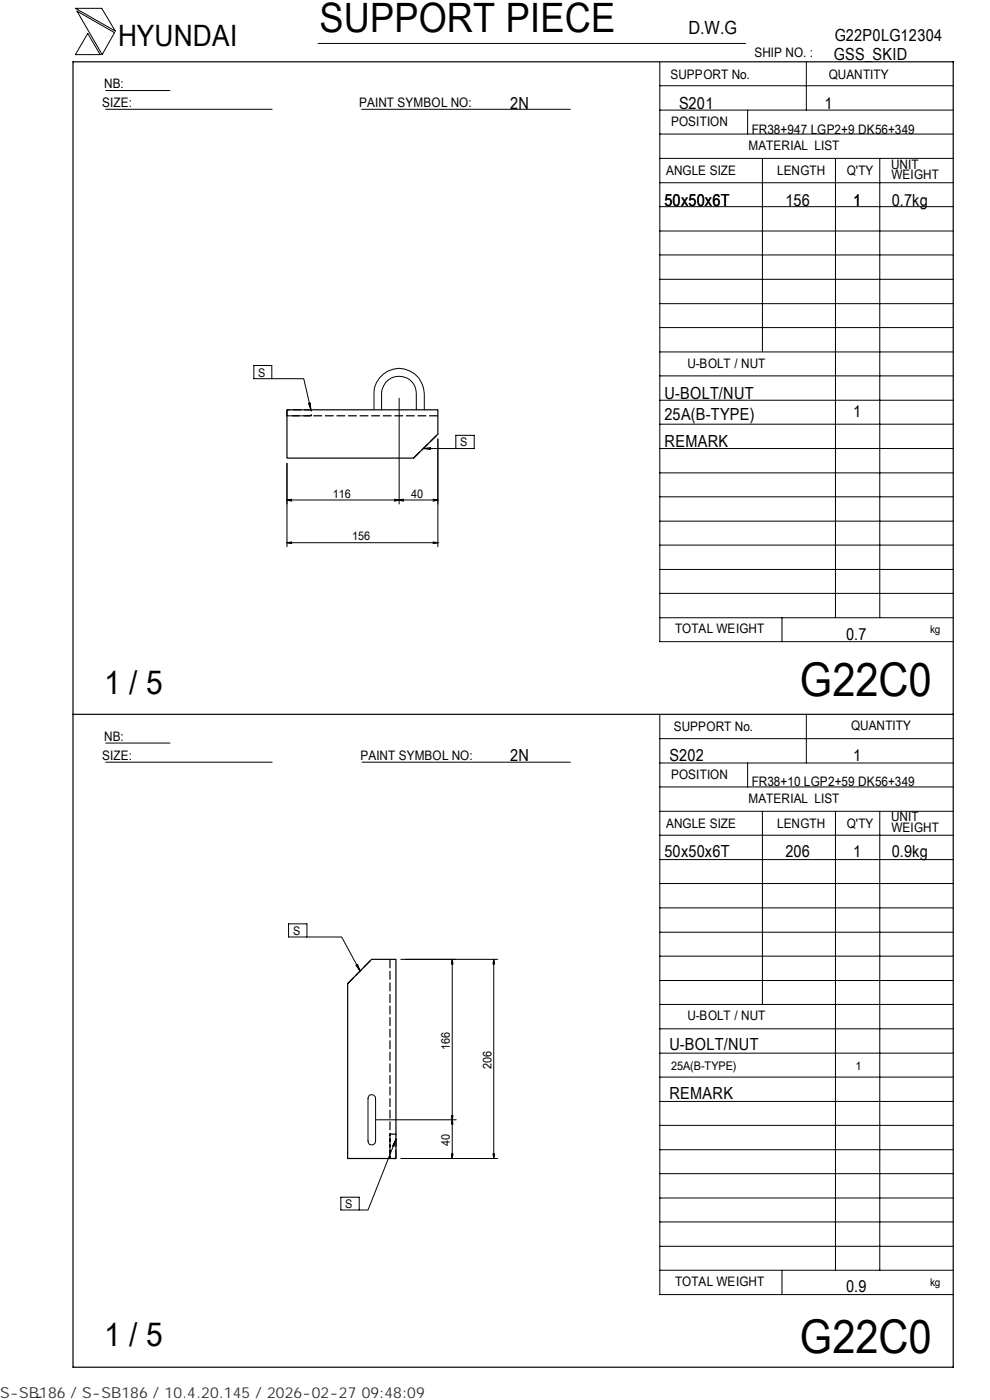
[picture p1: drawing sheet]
<svg xmlns="http://www.w3.org/2000/svg" width="210mm" height="297mm" viewBox="0 0 210 297" stroke-linecap="round" stroke-linejoin="round" font-family="sans-serif">
<path d="M15.5 13.1h186.7v277h-186.7zM60.9 86.9h32v5.2l-5.2 5.1h-26.8zM15.5 151.5h186.7M78.8 203.5h5.2v42.3h-10.3v-37.1z" fill="none" stroke="#000" stroke-width=".25"/>
<path d="M60.9 86.9v1.3h5.1v-1.3h-5.1M87.7 97.2l5.2-5.1M92.9 88.2h-32M73.7 208.7l5.1-5.2M82.7 203.5v42.3M84 245.8v-5.2h-1.3v5.2h1.3" fill="none" stroke="#000" stroke-width=".25" stroke-dasharray="1.9 .6" stroke-linecap="butt"/>
<g fill="none" stroke="#000" stroke-width=".21">
<path d="M16 1.8h5.6l2.9 4.8zM16.3 2.4l8 4.5-2.6 4.7zM18.6 7.1l2.6 4.5h-5.2zM22.4 19.2h13.7M67.5 9.2h90.6M139.9 18.2h62.3M139.9 13.2v122.9h62.3M171 13.1v10.3M22.4 23.2h35.3M76.7 23.2h44.3M139.9 38.8h62.3M139.9 33.6h62.3"/>
<path d="M139.9 28.4h62.3M139.9 23.4h62.3M158.6 23.4v5M161.7 33.6v41M177.2 33.7v97.4M186.6 33.7v97.4M139.9 59.3h62.3M139.9 54.1h62.3M139.9 49h62.3M139.9 43.8h62.3M53.8 77.5h3.8v2.8h-3.8zM139.9 79.7h62.3"/>
<path d="M139.9 74.7h62.3M139.9 69.5h62.3M139.9 64.4h62.3M57.6 80.3h6.8l1.5 6.6M60.9 98.3v17.7M65.4 85.6l.4-.1 .1 1.4zM65.6 86h.3M79.3 86.9v-3.4a5.3 5.3 0 0 1 5.4-5.4 5.3 5.3 0 0 1 5.3 5.4v3.4M80.9 86.9v-3.4a3.7 3.7 0 0 1 3.7-3.7 3.7 3.7 0 0 1 3.7 3.7v3.4M84.7 84.5v22.4M89.8 95.2h10.8v-2.8h-3.9v2.8M89.8 95.2l1.5-.2v.3z"/>
<path d="M90.8 95.1v.1M92.9 93.1v22.9M139.9 95.2h62.3M139.9 90h62.3M139.9 84.9h62.3M60.9 106.1l1 .2M60.9 115.1l1 .2M60.9 115.1h32M61.9 105.9l-1 .2M61.9 115l-1 .1M83.6 105.9l1.1 .2M84.7 106.1l.9 .2"/>
<path d="M84.7 106.1l-1.1 .2M85.6 105.9l-.9 .2M91.9 105.9l1 .2M91.9 115l1 .1M92.9 106.1h-32M92.9 106.1l-1 .2M92.9 115.1l-1 .2M139.9 100.3h62.3M139.9 115.6h62.3M139.9 110.6h62.3M139.9 105.4h62.3M139.9 131.1h62.3"/>
<path d="M139.9 125.9h62.3M139.9 120.8h62.3M165.9 131.1v5M22.4 157.6h13.7M139.9 151.7v122.9h62.3M139.9 156.7h62.3M171 151.5v10.4M22.4 161.7h35.3M76.8 161.7h44.2M139.9 177.2h62.3M139.9 172.1h62.3M139.9 167h62.3"/>
<path d="M139.9 161.9h62.3M158.6 161.9v5.1M161.7 172.1v41M177.2 172.2v97.3M186.6 172.2v97.3M61.2 196h3.9v2.8h-3.9zM65.1 198.8h7.4l3.9 7.2M139.9 182.4h62.3M139.9 197.8h62.3M139.9 192.6h62.3M139.9 187.4h62.3M75.5 204.8l.4-.2 .5 1.4z"/>
<path d="M76 205.1l-.1 .1M85 203.5h20.6M95.9 203.5l-.2 1M95.9 203.5l.2 1M95.9 203.5v42.3M104.7 203.5l-.1 1M104.7 203.5l.2 1M104.7 203.5v42.3M139.9 218.3h62.3M139.9 213.1h62.3M139.9 208h62.3M139.9 202.9h62.3"/>
<path d="M78.4 232.3a.85 .85 0 0 1 1.3 .8v9a.81 .81 0 0 1-.8 .8 .81 .81 0 0 1-.8-.8v-9zM79.8 237.6h17M95.7 236.6l.4 1.9M96.1 236.6l-.4 1.9M139.9 238.7h62.3M139.9 233.7h62.3M139.9 228.5h62.3M139.9 223.4h62.3M72.3 254h3.9v2.7h-3.9zM83.5 242.6l.2 .1M84 241.7l-5.9 15h-1.9M84 241.7l-.4 1.5-.3-.1z"/>
<path d="M85 245.8h20.6M95.7 244.8l.2 1M96.1 244.8l-.2 1M104.6 244.8l.1 1M104.9 244.8l-.2 1M139.9 259.2h62.3M139.9 254.2h62.3M139.9 249h62.3M139.9 243.9h62.3M139.9 269.5h62.3M139.9 264.4h62.3M165.9 269.5v5.1"/>
<path d="M8.8 296.4l-1 .1"/>
</g>
<g font-size="9.9">
<text x="169.7" y="147.6">G22C0</text>
<text x="169.7" y="286.9">G22C0</text>
</g>
<text font-size="8.6" x="67.7" y="6.9">SUPPORT PIECE</text>
<g font-size="7">
<text x="22.1" y="147.2">1 / 5</text>
<text x="22.1" y="285.6">1 / 5</text>
</g>
<text font-size="6.3" x="25.1" y="9.8">HYUNDAI</text>
<text font-size="3.9" x="146" y="7.3">D.W.G</text>
<g font-size="3.5">
<text x="177" y="8.7">G22P0LG12304</text>
<text x="176.9" y="12.8">GSS_SKID</text>
<text x="108.2" y="23.1">2N</text>
<text x="144" y="23.1">S201</text>
<text x="174.8" y="23.1">1</text>
<text x="141" y="43.6">50x50x6T</text>
<text x="166.6" y="43.6">156</text>
<text x="180.9" y="43.6">1</text>
<text x="189.1" y="43.6">0.7kg</text>
<text x="141" y="89.2">25A(B-TYPE)</text>
<text x="141" y="84.6">U-BOLT/NUT</text>
<text x="180.9" y="88.6">1</text>
<text x="141" y="94.8">REMARK</text>
<text x="179.5" y="135.8">0.7</text>
<text x="108.2" y="161.4">2N</text>
<text x="142" y="161.4">S202</text>
<text x="180.9" y="161.4">1</text>
<text x="141" y="181.9">50x50x6T</text>
<text x="166.6" y="181.9">206</text>
<text x="180.9" y="181.9">1</text>
<text x="189.1" y="181.9">0.9kg</text>
<text x="142" y="222.8">U-BOLT/NUT</text>
<text x="142" y="233.1">REMARK</text>
<text x="179.5" y="274.1">0.9</text>
</g>
<text font-size="3.2" fill="#323232" x="0" y="296.6">S-SB186 / S-SB186 / 10.4.20.145 / 2026-02-27 09:48:09</text>
<g font-size="2.8">
<text x="142.2" y="16.8">SUPPORT No.</text>
<text x="160" y="12.2">SHIP NO. :</text>
<text x="175.8" y="16.7">QUANTITY</text>
<text x="21.7" y="22.8">SIZE:</text>
<text x="22.1" y="18.7">NB:</text>
<text x="76.2" y="22.8">PAINT SYMBOL NO:</text>
<text x="142.3" y="26.8">POSITION</text>
<text x="159.4" y="28.4">FR38+947 LGP2+9 DK56+349</text>
<text x="158.7" y="31.7">MATERIAL LIST</text>
<text x="189" y="35.8">UNIT</text>
<text x="141.3" y="37.2">ANGLE SIZE</text>
<text x="164.8" y="37.1">LENGTH</text>
<text x="179.6" y="37.1">Q'TY</text>
<text x="189.1" y="38">WEIGHT</text>
<text x="145.8" y="78">U-BOLT / NUT</text>
<text x="143.2" y="134.4">TOTAL WEIGHT</text>
<text x="142.9" y="155">SUPPORT No.</text>
<text x="180.5" y="154.9">QUANTITY</text>
<text x="21.7" y="161.3">SIZE:</text>
<text x="22.1" y="157.1">NB:</text>
<text x="76.5" y="161.2">PAINT SYMBOL NO:</text>
<text x="142.3" y="165.3">POSITION</text>
<text x="159.4" y="166.7">FR38+10 LGP2+59 DK56+349</text>
<text x="158.7" y="170.3">MATERIAL LIST</text>
<text x="141.3" y="175.7">ANGLE SIZE</text>
<text x="164.8" y="175.6">LENGTH</text>
<text x="179.6" y="175.6">Q'TY</text>
<text x="189" y="174.2">UNIT</text>
<text x="189.1" y="176.5">WEIGHT</text>
<text x="145.8" y="216.5">U-BOLT / NUT</text>
<text x="143.2" y="272.9">TOTAL WEIGHT</text>
</g>
<g font-size="2.5">
<text x="54.8" y="79.9">S</text>
<text x="97.6" y="94.7">S</text>
<text x="70.6" y="105.6">116</text>
<text x="87.2" y="105.6">40</text>
<text x="74.7" y="114.6">156</text>
<text x="62.1" y="198.4">S</text>
<text x="95.4" y="222.8" transform="rotate(-90 95.4 222.8)">166</text>
<text x="104.2" y="226.8" transform="rotate(-90 104.2 226.8)">206</text>
<text x="142.3" y="227">25A(B-TYPE)</text>
<text x="181.4" y="227">1</text>
<text x="95.4" y="243.2" transform="rotate(-90 95.4 243.2)">40</text>
<text x="73.2" y="256.3">S</text>
</g>
<g font-size="2.3">
<text x="197.3" y="134.3">kg</text>
<text x="197.3" y="272.8">kg</text>
</g>
</svg>
